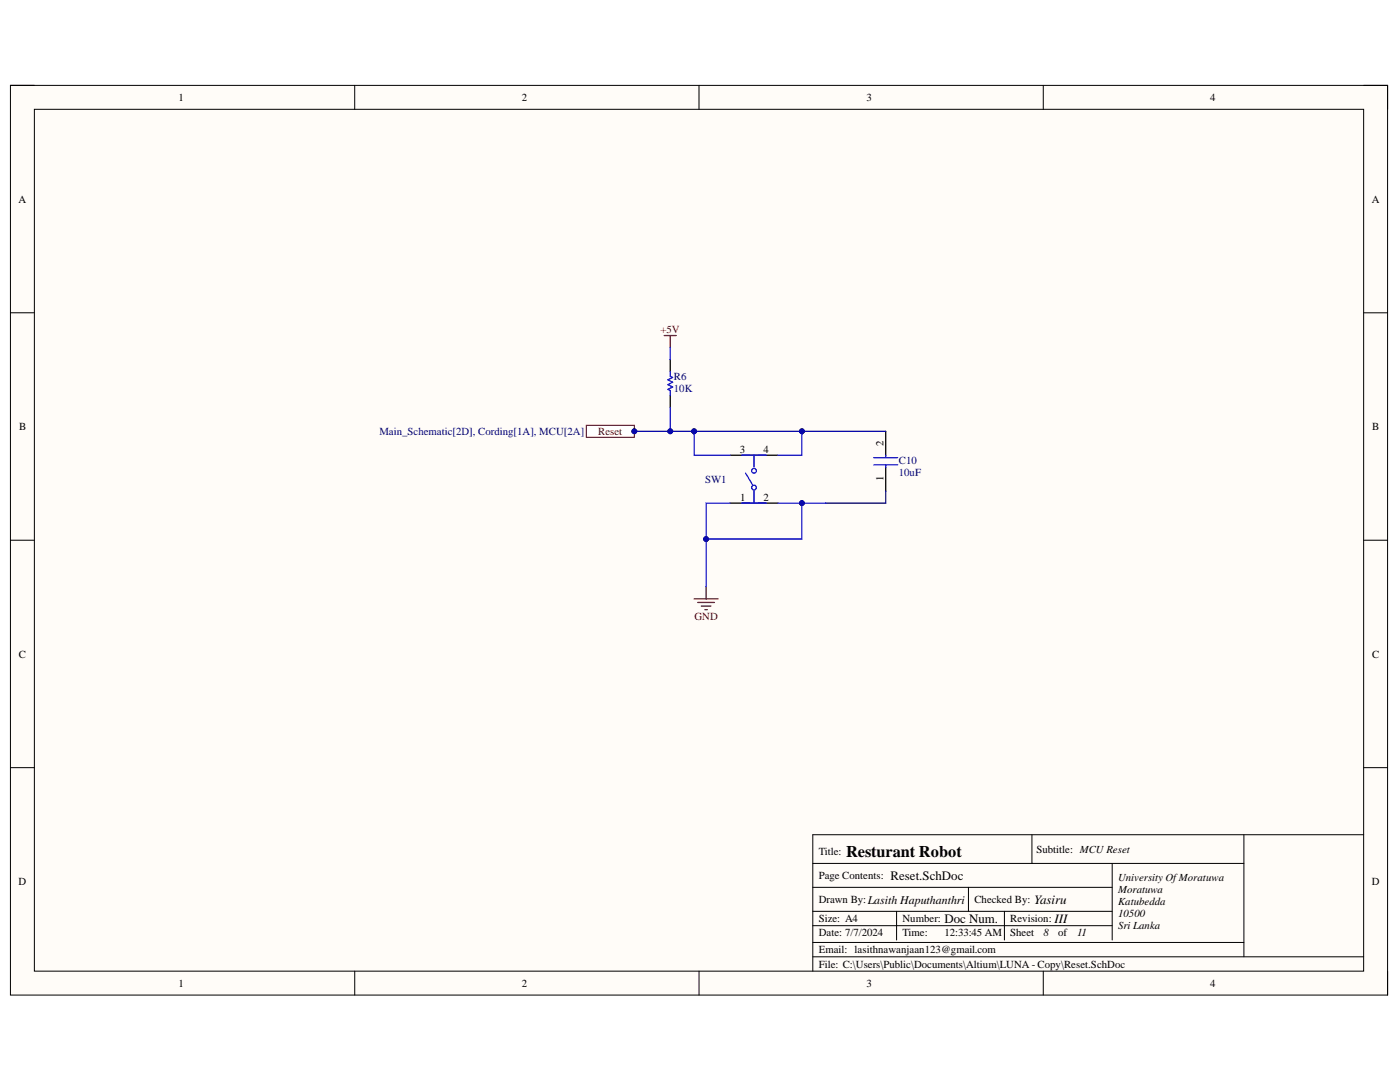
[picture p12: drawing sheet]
<svg xmlns="http://www.w3.org/2000/svg" width="279mm" height="216mm" viewBox="0 0 279 216" stroke-linecap="round" stroke-linejoin="round" font-family="sans-serif">
<path d="M2.1 17h274.8v181.6h-274.8z" fill-rule="evenodd" fill="#fffcf8"/>
<path d="M2.1 17h274.8v181.6h-274.8z" fill="none" stroke="#000" stroke-width=".2"/>
<path d="M6.9 21.8h265.2v172h-265.2z" fill-rule="evenodd" fill="#fffcf8"/>
<g fill="none" stroke="#000" stroke-width=".2">
<path d="M2.1 17h4.8M70.8 17v4.8M139.5 17v4.8M208.2 17v4.8M272.1 17h4.8v4.8M6.9 21.8h265.2v172h-265.2zM2.1 62.4h4.8M272.1 62.4h4.8M2.1 107.8h4.8M272.1 107.8h4.8M2.1 153.2h4.8M272.1 153.2h4.8"/>
<path d="M162.2 177.1h59.8M162.2 172.3h86M193.3 177.1v4.7M205.9 166.6v5.7M222 172.3v15.3M248.2 166.6v24.3M272.1 166.6h-109.9v27.2M70.8 193.8v4.8M139.5 193.8v4.8M162.2 181.8h59.8M162.2 184.7h59.8M162.2 188.1h86"/>
<path d="M162.2 190.9h109.9M178.9 181.8v5.8M200.5 181.8v5.8M208.2 193.8v4.8M276.9 193.8v4.8"/>
</g>
<path d="M145.7 90.8h9.6M145.7 100.4h9.6" fill="none" stroke="#000" stroke-width=".25"/>
<g fill="none" stroke="#00f" stroke-width=".25">
<path d="M148.1 90.8h4.8M148.8 94.4l1.4 2.4M150.5 90.8v2.4M150.5 98v2.4M148.1 100.4h4.8"/>
<circle cx="150.5" cy="97.3" r=".48"/>
<circle cx="150.5" cy="93.9" r=".48"/>
</g>
<path d="M138.5 119.5h4.8M140.9 117.1v2.4M139.2 120.2h3.4M140 120.9h1.9M140.7 121.7h.5" fill="none" stroke="#800000" stroke-width=".25"/>
<path d="M117 84.9h9.6v2.4h-9.6z" fill-rule="evenodd" fill="#fff"/>
<path d="M117 84.9h9.6v2.4h-9.6z" fill="none" stroke="#800000" stroke-width=".2"/>
<circle cx="126.6" cy="86.1" r=".48" fill="#000080"/>
<circle cx="126.6" cy="86.1" r=".48" fill="none" stroke="#000080" stroke-width=".2"/>
<path d="M132.6 67h2.3M133.7 67v2.3" fill="none" stroke="#800000" stroke-width=".25"/>
<path d="M133.8 71.7v2.4M133.8 78.9v2.4M176.8 86.1v4.7M176.8 93.2v4.8" fill="none" stroke="#000" stroke-width=".25"/>
<path d="M133.8 74.1v1l.4 .2-.9 .5 .9 .5-.9 .4 .9 .5-.9 .5 .5 .2v1M138.5 86.1v4.7h7.2M174.4 92.8h4.8M174.4 91.3h4.8M176.8 90.8v.5M176.8 92.8v.4" fill="none" stroke="#00f" stroke-width=".25"/>
<path d="M176.8 98v2.4h-12" fill="none" stroke="#000080" stroke-width=".25"/>
<circle cx="138.5" cy="86.1" r=".48" fill="#000080"/>
<circle cx="138.5" cy="86.1" r=".48" fill="none" stroke="#000080" stroke-width=".2"/>
<path d="M160 86.1v4.7h-4.7" fill="none" stroke="#00f" stroke-width=".25"/>
<circle cx="160" cy="86.1" r=".48" fill="#000080"/>
<circle cx="160" cy="86.1" r=".48" fill="none" stroke="#000080" stroke-width=".2"/>
<path d="M145.7 100.4h-4.8v7.2h19.1v-7.2" fill="none" stroke="#00f" stroke-width=".25"/>
<circle cx="140.9" cy="107.6" r=".48" fill="#000080"/>
<circle cx="140.9" cy="107.6" r=".48" fill="none" stroke="#000080" stroke-width=".2"/>
<circle cx="160" cy="100.4" r=".48" fill="#000080"/>
<circle cx="160" cy="100.4" r=".48" fill="none" stroke="#000080" stroke-width=".2"/>
<path d="M155.3 100.4h9.5" fill="none" stroke="#00f" stroke-width=".25"/>
<circle cx="160" cy="100.4" r=".48" fill="#000080"/>
<circle cx="160" cy="100.4" r=".48" fill="none" stroke="#000080" stroke-width=".2"/>
<path d="M140.9 107.6v9.5" fill="none" stroke="#00f" stroke-width=".25"/>
<circle cx="140.9" cy="107.6" r=".48" fill="#000080"/>
<circle cx="140.9" cy="107.6" r=".48" fill="none" stroke="#000080" stroke-width=".2"/>
<path d="M133.7 69.3l.1 2.4M133.8 81.3v4.8h.4" fill="none" stroke="#00f" stroke-width=".25"/>
<circle cx="133.8" cy="86.1" r=".48" fill="#000080"/>
<circle cx="133.8" cy="86.1" r=".48" fill="none" stroke="#000080" stroke-width=".2"/>
<path d="M126.6 86.1h7.2" fill="none" stroke="#000080" stroke-width=".25"/>
<circle cx="126.6" cy="86.1" r=".48" fill="#000080"/>
<circle cx="126.6" cy="86.1" r=".48" fill="none" stroke="#000080" stroke-width=".2"/>
<circle cx="133.8" cy="86.1" r=".48" fill="#000080"/>
<circle cx="133.8" cy="86.1" r=".48" fill="none" stroke="#000080" stroke-width=".2"/>
<path d="M134.2 86.1h42.6" fill="none" stroke="#000080" stroke-width=".25"/>
<circle cx="138.5" cy="86.1" r=".48" fill="#000080"/>
<circle cx="138.5" cy="86.1" r=".48" fill="none" stroke="#000080" stroke-width=".2"/>
<circle cx="160" cy="86.1" r=".48" fill="#000080"/>
<circle cx="160" cy="86.1" r=".48" fill="none" stroke="#000080" stroke-width=".2"/>
<text font-size="3.3" x="168.9" y="171">Resturant Robot</text>
<g font-size="2.6">
<text x="177.7" y="175.5">Reset.SchDoc</text>
<text x="188.5" y="184.1">Doc Num.</text>
<text x="206.4" y="180.3">Yasiru</text>
<text x="210.5" y="184.1">III</text>
</g>
<g font-size="2.2">
<text x="35.6" y="20.1">1</text>
<text x="104.1" y="20.1">2</text>
<text x="173" y="20.1">3</text>
<text x="241.5" y="20.1">4</text>
<text x="3.7" y="40.4">A</text>
<text x="273.8" y="40.4">A</text>
<text x="3.8" y="85.8">B</text>
<text x="176.3" y="88.9" transform="rotate(-90 176.3 88.9)">2</text>
<text x="273.9" y="85.8">B</text>
<text x="147.6" y="90.3">3</text>
<text x="152.4" y="90.3">4</text>
<text x="176.3" y="96" transform="rotate(-90 176.3 96)">1</text>
<text x="147.7" y="99.9">1</text>
<text x="152.4" y="99.9">2</text>
<text x="3.8" y="131.2">C</text>
<text x="273.8" y="131.2">C</text>
<text x="163.4" y="170.6">Title:</text>
<text x="206.9" y="170.1">Subtitle: MCU Reset</text>
<text x="3.7" y="176.6">D</text>
<text x="163.4" y="175.4">Page Contents:</text>
<text x="223.1" y="175.9">University OfMoratuwa</text>
<text x="223.1" y="178.3">Moratuwa</text>
<text x="273.8" y="176.6">D</text>
<text x="163.4" y="184">Size: A4</text>
<text x="163.4" y="180.2">Drawn By:Lasith Haputhanthri</text>
<text x="180.1" y="184">Number:</text>
<text x="194.5" y="180.2">Checked By:</text>
<text x="201.6" y="184">Revision:</text>
<text x="223.1" y="180.6">Katubedda</text>
<text x="223.1" y="183">10500</text>
<text x="223.1" y="185.4">Sri Lanka</text>
<text x="163.4" y="186.9">Date: 7/7/2024</text>
<text x="163.4" y="190.2">Email: lasithnawanjaan123@gmail.com</text>
<text x="180.1" y="186.9">Time:</text>
<text x="188.5" y="186.9">12:33:45 AM</text>
<text x="201.6" y="186.9">Sheet</text>
<text x="208.3" y="186.9">8</text>
<text x="211.2" y="186.9">of</text>
<text x="215" y="186.9">11</text>
<text x="35.6" y="196.9">1</text>
<text x="104.1" y="196.9">2</text>
<text x="163.4" y="193.1">File: C:\Users\Public\Documents\Altium\LUNA - Copy\Reset.SchDoc</text>
<text x="173" y="196.9">3</text>
<text x="241.5" y="196.9">4</text>
</g>
<g font-size="2.2" fill="#800000">
<text x="131.8" y="66.5">+5V</text>
<text x="119.4" y="86.8">Reset</text>
<text x="138.6" y="123.8">GND</text>
</g>
<g font-size="2.2" fill="#000080">
<text x="134.5" y="75.8">R6</text>
<text x="134.5" y="78.2">10K</text>
<text x="75.7" y="86.8">Main_Schematic[2D], Cording[1A], MCU[2A]</text>
<text x="179.4" y="92.5">C10</text>
<text x="179.4" y="94.9">10uF</text>
<text x="140.7" y="96.3">SW1</text>
</g>
</svg>
